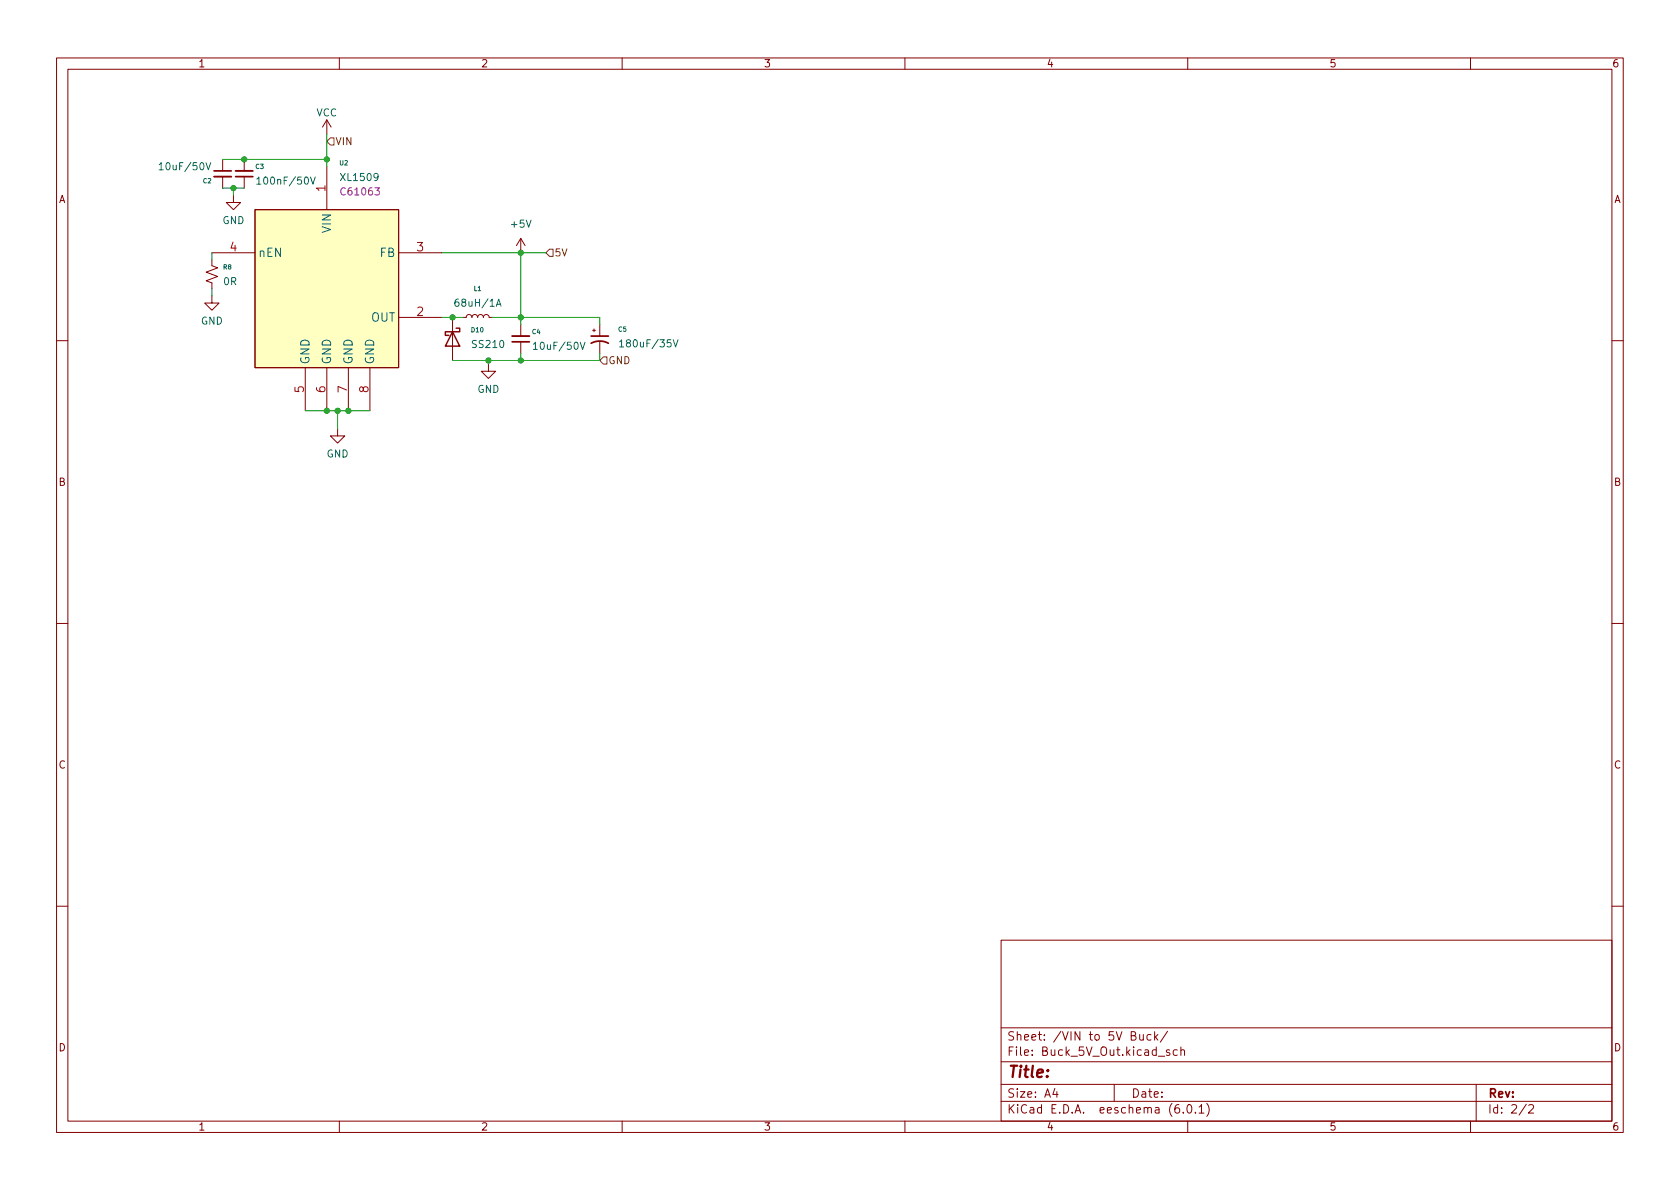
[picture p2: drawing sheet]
<svg xmlns="http://www.w3.org/2000/svg" width="297mm" height="210mm" viewBox="0 0 297 210" stroke-linecap="round" stroke-linejoin="round" font-family="sans-serif">
<g fill="none" stroke="#840000" stroke-width=".18">
<path d="M10 10.2h277v190.1h-277zM12 12.2h273v186.1h-273zM60 10.2v2M110 10.2v2M160 10.2v2M210 10.2v2M260 10.2v2M39.4 28.2v2M39.4 31.2v2.1M41.3 34.5v1.3h1.2l-1.2 1.3-1.3-1.3h1.3M43.2 28.2v2M43.2 31.2v2.1"/>
<path d="M45.1 37.1h25.4v27.9h-25.4zM57.8 21.2v2.5M57.8 29.5v7.6M57.8 21.2l-.8 1.3M57.8 21.2l.7 1.3M37.5 52.3v1.3h1.2l-1.2 1.3-1.3-1.3h1.3M37.5 46v1l1 .4-2.1 .7 2.1 .8-2.1 .8 1.1 .3v1M37.5 44.7h7.6M70.5 56.1h7.6M70.5 44.7h7.6M80 56.1v7.6M81.9 56.1h.5l.2-.3 .3-.2 .4 .2 .1 .3 .2-.3 .3-.2 .4 .1 .2 .4 .2-.4 .4-.1 .3 .2 .1 .3 .1-.3 .4-.2 .3 .2 .2 .3h.5"/>
<path d="M92.1 42.2v2.5M92.1 57.4v2M92.1 42.2l-.8 1.2M92.1 42.2l.7 1.2M104.8 58.4h.5M105 58.2v.5M106 57.4v2M10 60.2h2M54 65v7.6M57.8 65v7.6M59.7 75.8v1.3h1.3l-1.3 1.3-1.3-1.3h1.3M61.6 65v7.6"/>
<path d="M65.4 65v7.6M86.4 64.4v1.3h1.2l-1.2 1.2-1.3-1.2h1.3M92.1 60.4v2.1M106 60.4v2.1M285 60.2h2M10 110.2h2M285 110.2h2M10 160.2h2M177 166.3h108v32h-108zM285 160.2h2M60 198.3v2M110 198.3v2"/>
<path d="M160 198.3v2M177 194.8h108M177 191.8h108M177 187.8h108M177 181.8h108M186.5 192.5l-.4 1h1M186.9 193v1M197 191.8v3M200 183.1h.5l.2-.1 .1-.3-.2-.2-.6-.1v1.5h.6l.3-.3a.39 .39 0 0 0-.4-.5M201.5 182.9l.1 1h.3l.2-.1M202.1 182.9v1M203.5 183l-.4-.1-.3 .3v.4l.1 .3h.6"/>
<path d="M204.1 182.4v1.5M204.3 183.4l.4 .5M204.7 182.9l-.6 .6M204.8 186.8h1.1M206.4 182.4l-1.3 1.9M206.8 185.7l-.4-.1-.2 .2 .1 .3 .5 .1v.4h-.6M208.1 185.7l-.4-.1-.3 .3v.4l.2 .3h.5M208.4 195.3a.59 .59 0 0 0-.7 .7v.5l.2 .3h.4l.2-.1 .1-.5-.2-.2-.4-.1-.3 .3M208.8 185.8l.2-.2 .4 .1v.9M208.8 185.1v1.5M209.2 196.7v.1M210 198.3v2"/>
<path d="M210.1 195.4l.1-.1a.81 .81 0 0 1 .6 .7 .81 .81 0 0 1-.3 .8h-.1a.81 .81 0 0 1-.6-.6 .81 .81 0 0 1 .3-.8zM211.4 196.7v.1M212 195.8l.4-.5v1.5M212 196.8h.9M213.4 195.1a1.72 1.72 0 0 1 0 2.3M260 198.3v2M261 191.8v6.5M269.9 195.3l-1.3 1.9M270.3 195.5l.6-.2 .2 .2 .1 .3-1 1h1"/>
</g>
<path d="M37.8 31.2h3.1M41.7 30.2h3M90.6 59.4h3" fill="none" stroke="#840000" stroke-width=".33"/>
<path d="M37.8 30.2h3.1M41.7 31.2h3M104.5 59.4h3.1M90.6 60.4h3M104.5 60.7a3.2 3.2 0 0 1 3.1 0" fill="none" stroke="#840000" stroke-width=".3"/>
<g fill="none" stroke="#006464" stroke-width=".18">
<path d="M28.1 29.1l.4-.3v1.2M28.1 30h.8M36.4 28.8l.4 1.2 .5-1.2M45.4 31.7l.4-.4v1.3M45.4 32.6h.7M54.9 31.3l.4 1.3 .4-1.3M87.8 54.2l.4-1.3 .4 1.3M87.9 53.8h.6M94.3 60.9l.4-.4v1.3M94.3 61.8h.7M102.6 60.5l.4 1.3 .4-1.3M109.5 60.4l.4-.3v1.3"/>
<path d="M109.5 61.4h.8M119 60.1l.5 1.3 .4-1.3"/>
</g>
<path d="M80 58.7l1.3 2.5h-2.6zM80.6 58h.7v.7h-2.6v.6h.7" fill="none" stroke="#840000" stroke-width=".25"/>
<path d="M45.1 37.1h25.4v27.9h-25.4z" fill="#ffffc2" stroke="#ffffc2" stroke-width=".18"/>
<path d="M58.4 24.4h.7v1.2h-.7l-.6-.6zM97.2 44.1h.6v1.2h-.6l-.7-.6zM106.7 63.1h.6v1.3h-.6l-.7-.7z" fill="none" stroke="#725600" stroke-width=".18"/>
<g fill="none" stroke="#009600" stroke-width=".18">
<path d="M39.4 28.2h18.4M39.4 33.3h3.8M41.3 33.3v1.2M57.8 23.7v5.8M37.5 44.7v1.3M37.5 51v1.3M78.1 56.1h3.8M78.1 44.7h18.4M87 56.1h19v1.3M92.1 44.7v12.7M54 72.6h11.4M59.7 72.6v3.2"/>
<path d="M86.4 63.7v.7M92.1 62.5v1.2M106 62.5v1.2h-26"/>
</g>
<g fill="#009600" stroke="#009600" stroke-width=".18">
<circle cx="86.4" cy="63.7" r=".46"/>
<circle cx="80" cy="56.1" r=".46"/>
<circle cx="92.1" cy="44.7" r=".46"/>
<circle cx="92.1" cy="56.1" r=".46"/>
<circle cx="92.1" cy="63.7" r=".46"/>
<circle cx="57.8" cy="72.6" r=".46"/>
<circle cx="43.2" cy="28.2" r=".46"/>
<circle cx="57.8" cy="28.2" r=".46"/>
<circle cx="61.6" cy="72.6" r=".46"/>
<circle cx="59.7" cy="72.6" r=".46"/>
<circle cx="41.3" cy="33.3" r=".46"/>
</g>
<text font-size="2.8" fill="#840000" x="178" y="190.6">Title:</text>
<g font-size="2.1" fill="#a90000">
<text x="57.5" y="33.8" transform="rotate(-90 57.5 33.8)">1</text>
<text x="40.7" y="44.4">4</text>
<text x="73.7" y="44.4">3</text>
<text x="73.7" y="55.9">2</text>
<text x="53.7" y="69.4" transform="rotate(-90 53.7 69.4)">5</text>
<text x="57.5" y="69.4" transform="rotate(-90 57.5 69.4)">6</text>
<text x="61.3" y="69.4" transform="rotate(-90 61.3 69.4)">7</text>
<text x="65.2" y="69.4" transform="rotate(-90 65.2 69.4)">8</text>
</g>
<g font-size="2.1" fill="#006464">
<text x="58.5" y="41.1" transform="rotate(-90 58.5 41.1)">VIN</text>
<text x="45.6" y="45.4">nEN</text>
<text x="67.2" y="45.4">FB</text>
<text x="65.6" y="56.9">OUT</text>
<text x="54.7" y="64.5" transform="rotate(-90 54.7 64.5)">GND</text>
<text x="58.5" y="64.5" transform="rotate(-90 58.5 64.5)">GND</text>
<text x="62.3" y="64.5" transform="rotate(-90 62.3 64.5)">GND</text>
<text x="66.2" y="64.5" transform="rotate(-90 66.2 64.5)">GND</text>
</g>
<g font-size="2.1" fill="#840000">
<text x="178" y="184">Sheet: /VIN to 5V Buck/</text>
<text x="178" y="186.7">File: Buck_5V_Out.kicad_sch</text>
<text x="178" y="196.9">KiCad E.D.A. eeschema (6.0.1)</text>
<text x="178" y="194.1">Size: A4</text>
<text x="200" y="194.1">Date:</text>
<text x="263" y="194.1">Rev:</text>
<text x="263" y="196.9">Id: 2/2</text>
</g>
<g font-size="1.8" fill="#840000">
<text x="35" y="11.9">1</text>
<text x="85" y="11.9">2</text>
<text x="135" y="11.9">3</text>
<text x="185" y="11.9">4</text>
<text x="235" y="11.9">5</text>
<text x="285" y="11.9">6</text>
<text x="10.3" y="35.9">A</text>
<text x="285.3" y="35.9">A</text>
<text x="10.3" y="85.9">B</text>
<text x="285.3" y="85.9">B</text>
<text x="10.3" y="135.9">C</text>
<text x="285.3" y="135.9">C</text>
<text x="10.3" y="185.9">D</text>
<text x="285.3" y="185.9">D</text>
<text x="35" y="199.9">1</text>
<text x="85" y="199.9">2</text>
<text x="135" y="199.9">3</text>
<text x="185" y="199.9">4</text>
<text x="235" y="199.9">5</text>
<text x="285" y="199.9">6</text>
</g>
<g font-size="1.8" fill="#006464">
<text x="55.9" y="20.6">VCC</text>
<text x="28.8" y="30.1">10uF/50V</text>
<text x="46.1" y="32.6">100nF/50V</text>
<text x="60.5" y="32">XL1509</text>
<text x="39.3" y="39.6">GND</text>
<text x="90.5" y="40.3">+5V</text>
<text x="39.6" y="50.4">0R</text>
<text x="35.5" y="57.4">GND</text>
<text x="80.9" y="54.2">68uH/1A</text>
<text x="83.6" y="61.5">SS210</text>
<text x="94.9" y="61.8">10uF/50V</text>
<text x="110.3" y="61.4">180uF/35V</text>
<text x="84.4" y="69.5">GND</text>
<text x="57.7" y="80.9">GND</text>
</g>
<g font-size="1.8" fill="#725600">
<text x="59.2" y="25.6">VIN</text>
<text x="98" y="45.3">5V</text>
<text x="107.5" y="64.4">GND</text>
</g>
<text font-size="1.8" fill="#840084" x="60.6" y="34.5">C61063</text>
<g font-size="1.1" fill="#006464">
<text x="45.2" y="29.9">C3</text>
<text x="60.1" y="29.2">U2</text>
<text x="35.9" y="32.4">C2</text>
<text x="39.5" y="47.6">R8</text>
<text x="83.8" y="51.4">L1</text>
<text x="83.4" y="58.8">D10</text>
<text x="94.1" y="59.1">C4</text>
<text x="109.3" y="58.6">C5</text>
</g>
</svg>
